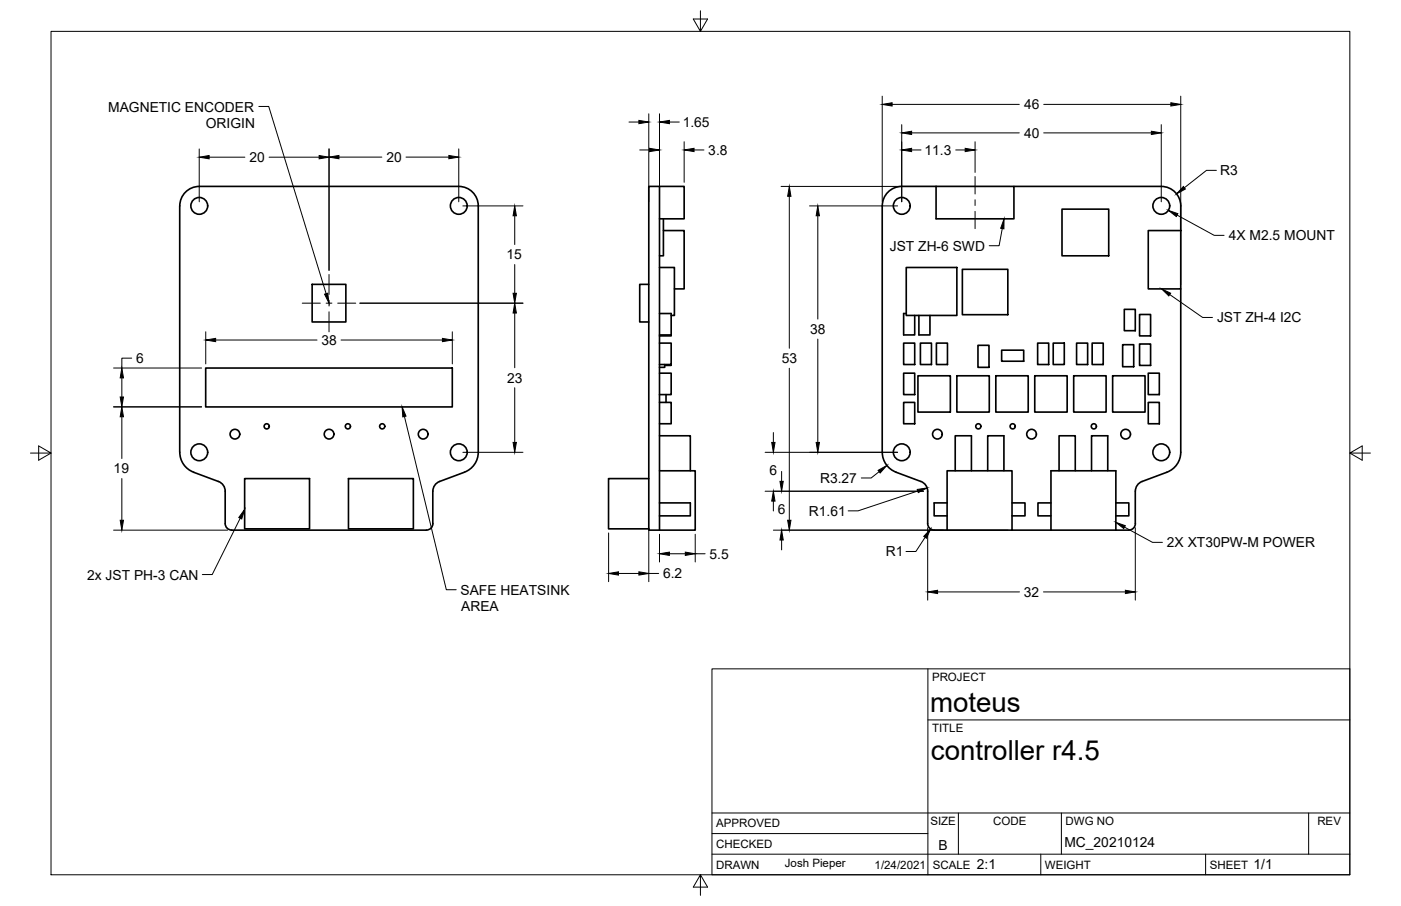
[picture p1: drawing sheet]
<svg xmlns="http://www.w3.org/2000/svg" width="432mm" height="279mm" viewBox="0 0 432 279" stroke-linecap="round" stroke-linejoin="round" font-family="sans-serif">
<!-- layer: Visible -->
<g fill="none" stroke="#000" stroke-width=".51">
<path d="M203.3 57.5v106M203.3 57.5h7.6v10h-7.6M203.3 57.5h-3.3v106h14.3v-18.3h-11M288.5 57.5h-10.6a6 6 0 0 0-6 6v76a6.6 6.6 0 0 0 4.3 6.1l8.1 3.1 1.2 1.2 .4 1.6v10a2 2 0 0 0 2 2h4M288.5 57.5h24v10h-24zM312.5 57.5h45.4a6 6 0 0 1 6 6v7.6M204.5 67.5v11.4h-1.2M204.5 71.1h6.4v18h-3M327.3 64.5h14.4v14.4h-14.4zM353.9 71.1h10v18h-10zM96.2 87.7h10.4v11.6h-10.4zM200 87.7h-2.8v11.6h2.8"/>
<path d="M203.3 82.5h4.6v14.8h-1M203.3 96.7h3.6v6.6h-3.6M279.3 82.5h15.6v14.8h-15.6zM279.3 96.7h-.8v6.6h3.4v-6M283.2 97.3v6h3.4v-6M296.6 83.1h14v13.9h-14zM346.5 95.4h3.4v6.6h-3.4zM351.2 97h3.4v6.6h-3.4zM363.9 89.1v50.4a6.6 6.6 0 0 1-4.2 6.1l-7.7 2.9M63.4 113.5h76v12h-76zM203.3 105.8h3.6v6.6h-3.6M203.3 115.1h3.6v6.6h-3.6"/>
<path d="M204.9 112.4v.9h-1.6M206.9 103.3v.3h-3.6M206.9 112.4v.3h-2M278.5 105.8h3.4v6.6h-3.4zM278.5 115.1h3.4v6.6h-3.4zM282.9 115.9h10v11.2h-10zM283.7 105.8h3.4v6.6h-3.4zM288.6 105.8h3.4v6.6h-3.4zM294.9 115.9h10v11.2h-10zM301.4 106.5h3.4v6.8h-3.4zM306.9 115.9h10v11.2h-10zM308.7 108h6.8v3.4h-6.8z"/>
<path d="M318.9 115.9h10v11.2h-10zM319.8 105.8h3.4v6.6h-3.4zM324.6 105.8h3.4v6.6h-3.4zM330.9 115.9h10v11.2h-10zM331.8 105.8h3.4v6.6h-3.4zM336.6 105.8h3.4v6.6h-3.4zM342.9 115.9h10v11.2h-10zM346 106.3h3.4v6.8h-3.4zM351.2 106.1h3.4v6.6h-3.4zM353.9 115.1h3.4v6.6h-3.4zM203.3 124.1h3.6v6.6h-3.6M203.3 134.4h9.5v10.8"/>
<path d="M205.3 121.7v2.4M278.5 124.1h3.4v6.6h-3.4zM353.9 124.1h3.4v6.6h-3.4zM59.6 145.6l7.7 2.9 1 .5 .7 .9 .4 1.6v10a2 2 0 0 0 2 2h60M59.7 145.6a6.6 6.6 0 0 1-4.3-6.1v-76a6 6 0 0 1 6-6h80a6 6 0 0 1 6 6v76a6.6 6.6 0 0 1-4.3 6.1l-7.6 2.9M75.4 147.6h20v15.5h-20zM107.4 147.6h20v15.5h-20zM135.5 148.5l-1.3 .9-.7 1.5-.1 10.6a2 2 0 0 1-2 2M200 147.6h-12.4v15.5h12.4M203.3 155.1h9.5v4h-9.5M291.9 155.1h-4v4h4M291.9 145.2h20v18.3h-20z"/>
<path d="M294.4 145.2v-10.8h5v10.8M304.4 145.2v-10.8h5v10.8M311.9 155.1h4v4h-4M323.9 155.1h-4v4h4M326.4 145.2v-10.8h5v10.8M336.4 145.2v-10.8h5v10.8M343.9 155.1h4v4h-4M352 148.5l-1.3 .9-.7 1.5-.1 10.6a2 2 0 0 1-2 2h-36M323.9 163.5v-18.3h20v18.3"/>
<circle cx="61.4" cy="63.5" r="2.59"/>
<circle cx="141.4" cy="63.5" r="2.59"/>
<circle cx="277.9" cy="63.5" r="2.59"/>
<circle cx="357.9" cy="63.5" r="2.59"/>
<circle cx="61.4" cy="139.5" r="2.59"/>
<circle cx="72.4" cy="133.9" r="1.49"/>
<circle cx="82.2" cy="131.5" r=".79"/>
<circle cx="101.4" cy="133.9" r="1.49"/>
<circle cx="107.2" cy="131.5" r=".79"/>
<circle cx="117.8" cy="131.5" r=".79"/>
<circle cx="130.4" cy="133.9" r="1.49"/>
<circle cx="141.4" cy="139.5" r="2.59"/>
<circle cx="277.9" cy="139.5" r="2.59"/>
<circle cx="288.9" cy="133.9" r="1.49"/>
<circle cx="301.5" cy="131.5" r=".79"/>
<circle cx="312.1" cy="131.5" r=".79"/>
<circle cx="317.9" cy="133.9" r="1.49"/>
<circle cx="337.1" cy="131.5" r=".79"/>
<circle cx="346.9" cy="133.9" r="1.49"/>
<circle cx="357.9" cy="139.5" r="2.59"/>
</g>
<!-- layer: Border -->
<path d="M15.7 9.7h400.3v260.1h-400.3zM215.9 3.3v6.4l-2.2-3.8h4.4l-2.2 3.8M9.4 139.7h6.3l-3.8-2.2v4.4l3.8-2.2M416 139.7l3.8 2.2v-4.4l-3.8 2.2h6.4M215.9 269.8l2.2 3.8h-4.4l2.2-3.8v6.3" fill="none" stroke="#000" stroke-width=".31"/>
<!-- layer: Titleblock -->
<path d="M219.4 206.3h196.6v63.5h-196.6zM286 206.3v63.5M286 222h130M219.4 257.1h66.6M219.4 250.7h196.6M295.4 250.7v12.7M327.1 250.7v12.7M403.3 250.7v12.7M219.4 263.4h196.6M320.8 263.4v6.4M371.6 263.4v6.4" fill="none" stroke="#000" stroke-width=".31"/>
<!-- layer: Dimensions -->
<g fill="none" stroke="#000" stroke-width=".31">
<path d="M193.9 37.6h3M200 35.1v27.1M203.3 35.1v27.1M206.3 37.6h3.1M271.9 29.7v32.5M275 32.2h39.2M277.9 38.4v23.8M321.7 32.2h39.2M357.9 38.4v23.8M363.9 29.7v58.1M61.4 45.9v16.3M64.5 48.5h11"/>
<path d="M82.9 48.5h15.5M101.4 45.9v37.5M104.5 48.5h13.2M125.1 48.5h13.2M141.4 45.9v16.3M197.2 46.2h3M210.9 43.7v12.5M213.9 46.2h3.1M240.7 57.5h70.5M281 41h33.2M281 46.2h2.9M294.6 46.2h2.9"/>
<path d="M300.5 43.7v9.5M321.7 41h33.2M374.9 52.5h-3l-6.9 5.4M142.7 63.5h18.5M158.6 66.5v8.9M243.3 60.5v46.9M249.5 63.5h27.1M252.1 66.5v31.9M110.9 93.5h50.3M158.6 81.6v8.8M158.6 96.5v16.9M35 113.5h27.1"/>
<path d="M37.5 116.5v5.9M40.6 110.4h-3.1v3.1M63.4 102.3v9.9M66.5 104.9h31.2M105.1 104.9h31.3M139.4 102.3v9.9M158.6 119.6v16.8M243.3 113.6v46.8M252.1 104.6v31.8M35 125.5h27.1M37.5 128.5v12.9M142.7 139.5h18.5"/>
<path d="M235.8 139.5h40.8M238.4 133.4v3M37.5 147.6v12.8M235.8 151.5h48.8M238.4 154.5v3.1M240.9 145.4v3M271 145.5l-2.5 1.9h-3M282.9 151.4l-18.4 6.1h-3.1M35 163.5h35.1M187.6 164.4v15M190.6 176.8h6.3M200 162.8v16.6"/>
<path d="M200 176.8h3M203.3 164.8v8.5M206.3 170.8h4.9M214.3 164.8v8.5M214.3 170.8h3M238.4 163.5h72.2M240.9 166.5v3.1M285.1 165.7l-2.8 4.4h-3.1M285.9 162.8v22.3M349.9 162.8v22.3M289 182.5h25.2M321.6 182.5h25.3"/>
</g>
<g fill="#000" stroke="#000" stroke-width=".31">
<path d="M196.9 37.1l3.1 .5-3.1 .5zM203.3 37.6l3-.5v1zM271.9 32.2l3.1-.5v1zM360.9 31.7l3 .5-3 .5zM61.4 48.5l3.1-.5v1zM98.4 48l3 .5-3 .5zM101.4 48.5l3.1-.6v1.1zM138.3 47.9l3.1 .6-3.1 .5zM200.2 45.7l3.1 .5-3.1 .6zM210.9 46.2l3-.5v1.1zM277.9 41l3.1-.5v1zM277.9 46.2l3.1-.5v1.1z"/>
<path d="M297.5 45.7l3 .5-3 .6zM354.9 40.5l3 .5-3 .5zM364.7 57.5l.6 .8-2.7 1.5zM158.6 63.5l.6 3h-1.1zM243.3 57.5l.5 3h-1zM252.1 63.5l.5 3h-1.1zM158.1 90.4h1.1l-.6 3.1zM158.6 93.5l.6 3h-1.1zM37.5 113.5l.6 3h-1.1zM63.4 104.9l3.1-.5v1zM136.4 104.4l3 .5-3 .5zM37 122.4h1.1l-.6 3.1z"/>
<path d="M37.5 125.5l.6 3h-1.1zM158.1 136.4h1.1l-.6 3.1zM237.8 136.4h1.1l-.5 3.1zM251.5 136.4h1.1l-.5 3.1zM238.4 151.5l.5 3h-1.1zM240.4 148.4h1l-.5 3.1zM270.6 145.1l2.7-1.5-2 2.3zM282.7 150.9l3-.4-2.7 1.4zM37 160.4h1.1l-.6 3.1zM187.6 176.8l3-.5v1.1zM196.9 176.3l3.1 .5-3.1 .6zM203.3 170.8l3-.5v1z"/>
<path d="M211.2 170.3l3.1 .5-3.1 .5zM240.9 163.5l.5 3h-1zM242.8 160.4h1l-.5 3.1zM286.8 163.2l-1.2 2.8-.9-.6zM285.9 182.5l3.1-.5v1zM346.9 182l3 .5-3 .5z"/>
</g>
<!-- layer: Center Lines -->
<path d="M300.5 54.4v5.4M300.5 61.6v1.8M300.5 65.2v5.3M93.2 93.5h5.5M100.5 93.5h1.8M101.4 84.6v6.2M101.4 92.6v1.8M101.4 96.2v6.1M104.1 93.5h5.5" fill="none" stroke="#000" stroke-width=".31"/>
<!-- layer: Annotations -->
<path d="M309.5 67.5l-.1 3.1-1-.2zM360.1 64.9l2.9 1-.5 .9zM100 90.7l1-.3 .4 3.1zM358 89.1l2.8 1.3-.6 .8zM123.9 125.5l1.2 2.8-1 .3zM75.4 157.1l-.9 2.9-.9-.4zM343.9 161.1l2.9 1-.4 .9z" fill="#000" stroke="#000" stroke-width=".31"/>
<path d="M79.8 32.8h3l17.7 57.8M308.9 70.5l-1 5.3h-3M362.8 66.3l11.4 6.3h3.1M360.5 90.8l10.1 7.1h3.1M124.7 128.4l12.9 53.5h3M74 159.8l-8.6 17.4h-3M346.6 162.6l8.6 4.7h3.1" fill="none" stroke="#000" stroke-width=".31"/>
<g font-size="8.5">
<text x="286.7" y="219.5">moteus</text>
<text x="286.9" y="234.5">controller r4.5</text>
</g>
<g font-size="4.3">
<text x="33.4" y="34.4">MAGNETIC ENCODER</text>
<text x="315.6" y="33.7">46</text>
<text x="63.5" y="39.5">ORIGIN</text>
<text x="210.4" y="39.1">1.65</text>
<text x="218.3" y="47.8">3.8</text>
<text x="284.9" y="47.8">11.3</text>
<text x="315.6" y="42.5">40</text>
<text x="76.9" y="50">20</text>
<text x="119.1" y="50">20</text>
<text x="376.1" y="54">R3</text>
<text x="274.3" y="77.3">JST ZH-6 SWD</text>
<text x="378.8" y="74.1">4X M2.5 MOUNT</text>
<text x="156.1" y="80">15</text>
<text x="375.1" y="99.4">JST ZH-4 I2C</text>
<text x="99" y="106.4">38</text>
<text x="249.7" y="103">38</text>
<text x="42" y="111.9">6</text>
<text x="240.9" y="112">53</text>
<text x="156.3" y="118">23</text>
<text x="35" y="146">19</text>
<text x="237.2" y="146.4">6</text>
<text x="252.8" y="148.9">R3.27</text>
<text x="239.7" y="158.4">6</text>
<text x="249.3" y="159">R1.61</text>
<text x="218.7" y="172.3">5.5</text>
<text x="273" y="171.6">R1</text>
<text x="359.7" y="168.8">2X XT30PW-M POWER</text>
<text x="26.9" y="178.8">2x JST PH-3 CAN</text>
<text x="204.4" y="178.4">6.2</text>
<text x="141.9" y="183.4">SAFE HEATSINK</text>
<text x="315.6" y="184">32</text>
<text x="142.1" y="188.5">AREA</text>
<text x="289.2" y="262.1">B</text>
<text x="328.1" y="261.3">MC_20210124</text>
<text x="301.1" y="268.1">2:1</text>
<text x="386.4" y="268.1">1/1</text>
</g>
<g font-size="3.5">
<text x="287.3" y="210.1">PROJECT</text>
<text x="287.3" y="225.8">TITLE</text>
<text x="220.7" y="255.2">APPROVED</text>
<text x="286.7" y="254.5">SIZE</text>
<text x="306.1" y="254.5">CODE</text>
<text x="328.4" y="254.5">DWG NO</text>
<text x="406" y="254.5">REV</text>
<text x="220.7" y="261.5">CHECKED</text>
<text x="220.7" y="267.9">DRAWN</text>
<text x="241.9" y="267.5">Josh Pieper</text>
<text x="269.6" y="267.9">1/24/2021</text>
<text x="287.5" y="267.9">SCALE</text>
<text x="322.1" y="267.9">WEIGHT</text>
<text x="372.9" y="267.9">SHEET</text>
</g>
</svg>
